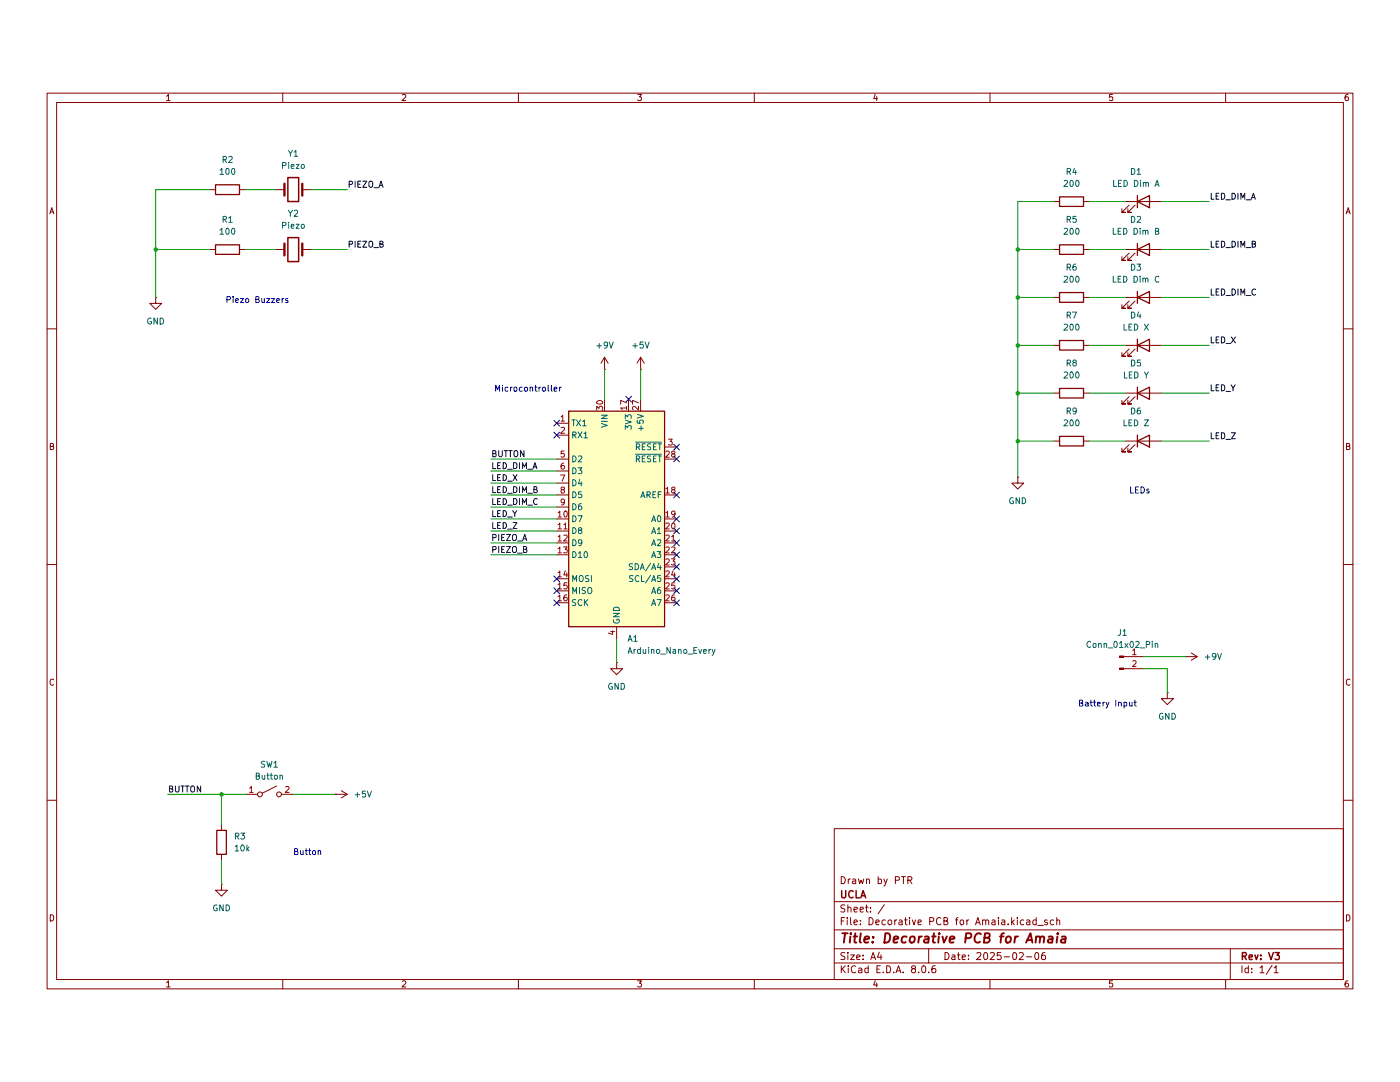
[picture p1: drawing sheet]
(kicad_sch
 (version 20231120)
 (generator "eeschema")
 (generator_version "8.0")
 (paper "A4")
 (title_block
  (title "Decorative PCB for Amaia")
  (date "2025-02-06")
  (rev "V3")
  (company "UCLA")
  (comment 1 "Drawn by PTR"))
 (lib_symbols
  (symbol "Connector:Conn_01x02_Pin"
   (pin_names
    (offset 1.016) hide) (exclude_from_sim no) (in_bom yes) (on_board yes)
   (property "Reference" "J" (at 0 2.54 0) (effects (font (size 1.27 1.27))))
   (property "Value" "Conn_01x02_Pin" (at 0 -5.08 0) (effects (font (size 1.27 1.27))))
   (property "Footprint" "" (at 0 0 0) (effects (font (size 1.27 1.27)) (hide yes)))
   (property "Datasheet" "~" (at 0 0 0) (effects (font (size 1.27 1.27)) (hide yes)))
   (property "Description" "Generic connector, single row, 01x02, script generated" (at 0 0 0) (effects (font (size 1.27 1.27)) (hide yes)))
   (property "ki_locked" "" (at 0 0 0) (effects (font (size 1.27 1.27))))
   (symbol "Conn_01x02_Pin_1_1"
    (polyline (pts (xy 1.27 -2.54) (xy 0.8636 -2.54)) (stroke (width 0.1524) (type default)) (fill (type none)))
    (polyline (pts (xy 1.27 0) (xy 0.8636 0)) (stroke (width 0.1524) (type default)) (fill (type none)))
    (rectangle (start 0.8636 -2.413) (end 0 -2.667) (stroke (width 0.1524) (type default)) (fill (type outline)))
    (rectangle (start 0.8636 0.127) (end 0 -0.127) (stroke (width 0.1524) (type default)) (fill (type outline)))
    (pin passive line (at 5.08 0 180) (length 3.81) (name "Pin_1" (effects (font (size 1.27 1.27)))) (number "1" (effects (font (size 1.27 1.27)))))
    (pin passive line (at 5.08 -2.54 180) (length 3.81) (name "Pin_2" (effects (font (size 1.27 1.27)))) (number "2" (effects (font (size 1.27 1.27)))))))
  (symbol "Device:Crystal"
   (pin_numbers hide)
   (pin_names
    (offset 1.016) hide) (exclude_from_sim no) (in_bom yes) (on_board yes)
   (property "Reference" "Y" (at 0 3.81 0) (effects (font (size 1.27 1.27))))
   (property "Value" "Crystal" (at 0 -3.81 0) (effects (font (size 1.27 1.27))))
   (property "Footprint" "" (at 0 0 0) (effects (font (size 1.27 1.27)) (hide yes)))
   (property "Datasheet" "~" (at 0 0 0) (effects (font (size 1.27 1.27)) (hide yes)))
   (property "Description" "Two pin crystal" (at 0 0 0) (effects (font (size 1.27 1.27)) (hide yes)))
   (symbol "Crystal_0_1"
    (rectangle (start -1.143 2.54) (end 1.143 -2.54) (stroke (width 0.3048) (type default)) (fill (type none)))
    (polyline (pts (xy -2.54 0) (xy -1.905 0)) (stroke (width 0) (type default)) (fill (type none)))
    (polyline (pts (xy -1.905 -1.27) (xy -1.905 1.27)) (stroke (width 0.508) (type default)) (fill (type none)))
    (polyline (pts (xy 1.905 -1.27) (xy 1.905 1.27)) (stroke (width 0.508) (type default)) (fill (type none)))
    (polyline (pts (xy 2.54 0) (xy 1.905 0)) (stroke (width 0) (type default)) (fill (type none))))
   (symbol "Crystal_1_1"
    (pin passive line (at -3.81 0 0) (length 1.27) (name "1" (effects (font (size 1.27 1.27)))) (number "1" (effects (font (size 1.27 1.27)))))
    (pin passive line (at 3.81 0 180) (length 1.27) (name "2" (effects (font (size 1.27 1.27)))) (number "2" (effects (font (size 1.27 1.27)))))))
  (symbol "Device:LED"
   (pin_numbers hide)
   (pin_names
    (offset 1.016) hide) (exclude_from_sim no) (in_bom yes) (on_board yes)
   (property "Reference" "D" (at 0 2.54 0) (effects (font (size 1.27 1.27))))
   (property "Value" "LED" (at 0 -2.54 0) (effects (font (size 1.27 1.27))))
   (property "Footprint" "" (at 0 0 0) (effects (font (size 1.27 1.27)) (hide yes)))
   (property "Datasheet" "~" (at 0 0 0) (effects (font (size 1.27 1.27)) (hide yes)))
   (property "Description" "Light emitting diode" (at 0 0 0) (effects (font (size 1.27 1.27)) (hide yes)))
   (symbol "LED_0_1"
    (polyline (pts (xy -1.27 -1.27) (xy -1.27 1.27)) (stroke (width 0.254) (type default)) (fill (type none)))
    (polyline (pts (xy -1.27 0) (xy 1.27 0)) (stroke (width 0) (type default)) (fill (type none)))
    (polyline (pts (xy 1.27 -1.27) (xy 1.27 1.27) (xy -1.27 0) (xy 1.27 -1.27)) (stroke (width 0.254) (type default)) (fill (type none)))
    (polyline (pts (xy -3.048 -0.762) (xy -4.572 -2.286) (xy -3.81 -2.286) (xy -4.572 -2.286) (xy -4.572 -1.524)) (stroke (width 0) (type default)) (fill (type none)))
    (polyline (pts (xy -1.778 -0.762) (xy -3.302 -2.286) (xy -2.54 -2.286) (xy -3.302 -2.286) (xy -3.302 -1.524)) (stroke (width 0) (type default)) (fill (type none))))
   (symbol "LED_1_1"
    (pin passive line (at -3.81 0 0) (length 2.54) (name "K" (effects (font (size 1.27 1.27)))) (number "1" (effects (font (size 1.27 1.27)))))
    (pin passive line (at 3.81 0 180) (length 2.54) (name "A" (effects (font (size 1.27 1.27)))) (number "2" (effects (font (size 1.27 1.27)))))))
  (symbol "Device:R"
   (pin_numbers hide)
   (pin_names
    (offset 0)) (exclude_from_sim no) (in_bom yes) (on_board yes)
   (property "Reference" "R" (at 2.032 0 90) (effects (font (size 1.27 1.27))))
   (property "Value" "R" (at 0 0 90) (effects (font (size 1.27 1.27))))
   (property "Footprint" "" (at -1.778 0 90) (effects (font (size 1.27 1.27)) (hide yes)))
   (property "Datasheet" "~" (at 0 0 0) (effects (font (size 1.27 1.27)) (hide yes)))
   (property "Description" "Resistor" (at 0 0 0) (effects (font (size 1.27 1.27)) (hide yes)))
   (symbol "R_0_1"
    (rectangle (start -1.016 -2.54) (end 1.016 2.54) (stroke (width 0.254) (type default)) (fill (type none))))
   (symbol "R_1_1"
    (pin passive line (at 0 3.81 270) (length 1.27) (name "~" (effects (font (size 1.27 1.27)))) (number "1" (effects (font (size 1.27 1.27)))))
    (pin passive line (at 0 -3.81 90) (length 1.27) (name "~" (effects (font (size 1.27 1.27)))) (number "2" (effects (font (size 1.27 1.27)))))))
  (symbol "MCU_Module:Arduino_Nano_Every" (exclude_from_sim no) (in_bom yes) (on_board yes)
   (property "Reference" "A1" (at 2.1941 -25.4 0) (effects (font (size 1.27 1.27)) (justify left)))
   (property "Value" "Arduino_Nano_Every" (at 2.1941 -27.94 0) (effects (font (size 1.27 1.27)) (justify left)))
   (property "Footprint" "Petunia's Library:Nano_Every_Modified_Pads" (at 0 0 0) (effects (font (size 1.27 1.27)
    (italic yes)) (hide yes)))
   (property "Datasheet" "https://content.arduino.cc/assets/NANOEveryV3.0_sch.pdf" (at 0 0 0) (effects (font (size 1.27 1.27)) (hide yes)))
   (property "Description" "Arduino Nano Every" (at 0 0 0) (effects (font (size 1.27 1.27)) (hide yes)))
   (symbol "Arduino_Nano_Every_0_1"
    (rectangle (start -10.16 22.86) (end 10.16 -22.86) (stroke (width 0.254) (type default)) (fill (type background))))
   (symbol "Arduino_Nano_Every_1_1"
    (pin bidirectional line (at -12.7 20.32 0) (length 2.54) (name "TX1" (effects (font (size 1.27 1.27)))) (number "1" (effects (font (size 1.27 1.27)))))
    (pin bidirectional line (at -12.7 0 0) (length 2.54) (name "D7" (effects (font (size 1.27 1.27)))) (number "10" (effects (font (size 1.27 1.27)))))
    (pin bidirectional line (at -12.7 -2.54 0) (length 2.54) (name "D8" (effects (font (size 1.27 1.27)))) (number "11" (effects (font (size 1.27 1.27)))))
    (pin bidirectional line (at -12.7 -5.08 0) (length 2.54) (name "D9" (effects (font (size 1.27 1.27)))) (number "12" (effects (font (size 1.27 1.27)))))
    (pin bidirectional line (at -12.7 -7.62 0) (length 2.54) (name "D10" (effects (font (size 1.27 1.27)))) (number "13" (effects (font (size 1.27 1.27)))))
    (pin bidirectional line (at -12.7 -12.7 0) (length 2.54) (name "MOSI" (effects (font (size 1.27 1.27)))) (number "14" (effects (font (size 1.27 1.27)))))
    (pin bidirectional line (at -12.7 -15.24 0) (length 2.54) (name "MISO" (effects (font (size 1.27 1.27)))) (number "15" (effects (font (size 1.27 1.27)))))
    (pin bidirectional line (at -12.7 -17.78 0) (length 2.54) (name "SCK" (effects (font (size 1.27 1.27)))) (number "16" (effects (font (size 1.27 1.27)))))
    (pin power_out line (at 2.54 25.4 270) (length 2.54) (name "3V3" (effects (font (size 1.27 1.27)))) (number "17" (effects (font (size 1.27 1.27)))))
    (pin input line (at 12.7 5.08 180) (length 2.54) (name "AREF" (effects (font (size 1.27 1.27)))) (number "18" (effects (font (size 1.27 1.27)))))
    (pin bidirectional line (at 12.7 0 180) (length 2.54) (name "A0" (effects (font (size 1.27 1.27)))) (number "19" (effects (font (size 1.27 1.27)))))
    (pin bidirectional line (at -12.7 17.78 0) (length 2.54) (name "RX1" (effects (font (size 1.27 1.27)))) (number "2" (effects (font (size 1.27 1.27)))))
    (pin bidirectional line (at 12.7 -2.54 180) (length 2.54) (name "A1" (effects (font (size 1.27 1.27)))) (number "20" (effects (font (size 1.27 1.27)))))
    (pin bidirectional line (at 12.7 -5.08 180) (length 2.54) (name "A2" (effects (font (size 1.27 1.27)))) (number "21" (effects (font (size 1.27 1.27)))))
    (pin bidirectional line (at 12.7 -7.62 180) (length 2.54) (name "A3" (effects (font (size 1.27 1.27)))) (number "22" (effects (font (size 1.27 1.27)))))
    (pin bidirectional line (at 12.7 -10.16 180) (length 2.54) (name "SDA/A4" (effects (font (size 1.27 1.27)))) (number "23" (effects (font (size 1.27 1.27)))))
    (pin bidirectional line (at 12.7 -12.7 180) (length 2.54) (name "SCL/A5" (effects (font (size 1.27 1.27)))) (number "24" (effects (font (size 1.27 1.27)))))
    (pin bidirectional line (at 12.7 -15.24 180) (length 2.54) (name "A6" (effects (font (size 1.27 1.27)))) (number "25" (effects (font (size 1.27 1.27)))))
    (pin bidirectional line (at 12.7 -17.78 180) (length 2.54) (name "A7" (effects (font (size 1.27 1.27)))) (number "26" (effects (font (size 1.27 1.27)))))
    (pin power_out line (at 5.08 25.4 270) (length 2.54) (name "+5V" (effects (font (size 1.27 1.27)))) (number "27" (effects (font (size 1.27 1.27)))))
    (pin input line (at 12.7 12.7 180) (length 2.54) (name "~{RESET}" (effects (font (size 1.27 1.27)))) (number "28" (effects (font (size 1.27 1.27)))))
    (pin passive line (at 0 -25.4 90) (length 2.54) hide (name "GND" (effects (font (size 1.27 1.27)))) (number "29" (effects (font (size 1.27 1.27)))))
    (pin input line (at 12.7 15.24 180) (length 2.54) (name "~{RESET}" (effects (font (size 1.27 1.27)))) (number "3" (effects (font (size 1.27 1.27)))))
    (pin passive line (at -2.54 25.4 270) (length 2.54) (name "VIN" (effects (font (size 1.27 1.27)))) (number "30" (effects (font (size 1.27 1.27)))))
    (pin passive line (at 0 -25.4 90) (length 2.54) (name "GND" (effects (font (size 1.27 1.27)))) (number "4" (effects (font (size 1.27 1.27)))))
    (pin bidirectional line (at -12.7 12.7 0) (length 2.54) (name "D2" (effects (font (size 1.27 1.27)))) (number "5" (effects (font (size 1.27 1.27)))))
    (pin bidirectional line (at -12.7 10.16 0) (length 2.54) (name "D3" (effects (font (size 1.27 1.27)))) (number "6" (effects (font (size 1.27 1.27)))))
    (pin bidirectional line (at -12.7 7.62 0) (length 2.54) (name "D4" (effects (font (size 1.27 1.27)))) (number "7" (effects (font (size 1.27 1.27)))))
    (pin bidirectional line (at -12.7 5.08 0) (length 2.54) (name "D5" (effects (font (size 1.27 1.27)))) (number "8" (effects (font (size 1.27 1.27)))))
    (pin bidirectional line (at -12.7 2.54 0) (length 2.54) (name "D6" (effects (font (size 1.27 1.27)))) (number "9" (effects (font (size 1.27 1.27)))))))
  (symbol "Switch:SW_SPST"
   (pin_names
    (offset 0) hide) (exclude_from_sim no) (in_bom yes) (on_board yes)
   (property "Reference" "SW" (at 0 3.175 0) (effects (font (size 1.27 1.27))))
   (property "Value" "SW_SPST" (at 0 -2.54 0) (effects (font (size 1.27 1.27))))
   (property "Footprint" "" (at 0 0 0) (effects (font (size 1.27 1.27)) (hide yes)))
   (property "Datasheet" "~" (at 0 0 0) (effects (font (size 1.27 1.27)) (hide yes)))
   (property "Description" "Single Pole Single Throw (SPST) switch" (at 0 0 0) (effects (font (size 1.27 1.27)) (hide yes)))
   (symbol "SW_SPST_0_0"
    (circle (center -2.032 0) (radius 0.508) (stroke (width 0) (type default)) (fill (type none)))
    (polyline (pts (xy -1.524 0.254) (xy 1.524 1.778)) (stroke (width 0) (type default)) (fill (type none)))
    (circle (center 2.032 0) (radius 0.508) (stroke (width 0) (type default)) (fill (type none))))
   (symbol "SW_SPST_1_1"
    (pin passive line (at -5.08 0 0) (length 2.54) (name "A" (effects (font (size 1.27 1.27)))) (number "1" (effects (font (size 1.27 1.27)))))
    (pin passive line (at 5.08 0 180) (length 2.54) (name "B" (effects (font (size 1.27 1.27)))) (number "2" (effects (font (size 1.27 1.27)))))))
  (symbol "power:+5V"
   (power)
   (pin_numbers hide)
   (pin_names
    (offset 0) hide) (exclude_from_sim no) (in_bom yes) (on_board yes)
   (property "Reference" "#PWR" (at 0 -3.81 0) (effects (font (size 1.27 1.27)) (hide yes)))
   (property "Value" "+5V" (at 0 3.556 0) (effects (font (size 1.27 1.27))))
   (property "Footprint" "" (at 0 0 0) (effects (font (size 1.27 1.27)) (hide yes)))
   (property "Datasheet" "" (at 0 0 0) (effects (font (size 1.27 1.27)) (hide yes)))
   (property "Description" "Power symbol creates a global label with name \"+5V\"" (at 0 0 0) (effects (font (size 1.27 1.27)) (hide yes)))
   (symbol "+5V_0_1"
    (polyline (pts (xy -0.762 1.27) (xy 0 2.54)) (stroke (width 0) (type default)) (fill (type none)))
    (polyline (pts (xy 0 0) (xy 0 2.54)) (stroke (width 0) (type default)) (fill (type none)))
    (polyline (pts (xy 0 2.54) (xy 0.762 1.27)) (stroke (width 0) (type default)) (fill (type none))))
   (symbol "+5V_1_1"
    (pin power_in line (at 0 0 90) (length 0) (name "~" (effects (font (size 1.27 1.27)))) (number "1" (effects (font (size 1.27 1.27)))))))
  (symbol "power:+9V"
   (power)
   (pin_numbers hide)
   (pin_names
    (offset 0) hide) (exclude_from_sim no) (in_bom yes) (on_board yes)
   (property "Reference" "#PWR" (at 0 -3.81 0) (effects (font (size 1.27 1.27)) (hide yes)))
   (property "Value" "+9V" (at 0 3.556 0) (effects (font (size 1.27 1.27))))
   (property "Footprint" "" (at 0 0 0) (effects (font (size 1.27 1.27)) (hide yes)))
   (property "Datasheet" "" (at 0 0 0) (effects (font (size 1.27 1.27)) (hide yes)))
   (property "Description" "Power symbol creates a global label with name \"+9V\"" (at 0 0 0) (effects (font (size 1.27 1.27)) (hide yes)))
   (symbol "+9V_0_1"
    (polyline (pts (xy -0.762 1.27) (xy 0 2.54)) (stroke (width 0) (type default)) (fill (type none)))
    (polyline (pts (xy 0 0) (xy 0 2.54)) (stroke (width 0) (type default)) (fill (type none)))
    (polyline (pts (xy 0 2.54) (xy 0.762 1.27)) (stroke (width 0) (type default)) (fill (type none))))
   (symbol "+9V_1_1"
    (pin power_in line (at 0 0 90) (length 0) (name "~" (effects (font (size 1.27 1.27)))) (number "1" (effects (font (size 1.27 1.27)))))))
  (symbol "power:GND"
   (power)
   (pin_numbers hide)
   (pin_names
    (offset 0) hide) (exclude_from_sim no) (in_bom yes) (on_board yes)
   (property "Reference" "#PWR" (at 0 -6.35 0) (effects (font (size 1.27 1.27)) (hide yes)))
   (property "Value" "GND" (at 0 -3.81 0) (effects (font (size 1.27 1.27))))
   (property "Footprint" "" (at 0 0 0) (effects (font (size 1.27 1.27)) (hide yes)))
   (property "Datasheet" "" (at 0 0 0) (effects (font (size 1.27 1.27)) (hide yes)))
   (property "Description" "Power symbol creates a global label with name \"GND\" , ground" (at 0 0 0) (effects (font (size 1.27 1.27)) (hide yes)))
   (symbol "GND_0_1"
    (polyline (pts (xy 0 0) (xy 0 -1.27) (xy 1.27 -1.27) (xy 0 -2.54) (xy -1.27 -1.27) (xy 0 -1.27)) (stroke (width 0) (type default)) (fill (type none))))
   (symbol "GND_1_1"
    (pin power_in line (at 0 0 270) (length 0) (name "~" (effects (font (size 1.27 1.27)))) (number "1" (effects (font (size 1.27 1.27))))))))
 (junction
  (at 215.9 73.66)
  (diameter 0)
  (color 0 0 0 0))
 (junction
  (at 215.9 43.18)
  (diameter 0)
  (color 0 0 0 0))
 (junction
  (at 215.9 53.34)
  (diameter 0)
  (color 0 0 0 0))
 (junction
  (at 46.99 158.75)
  (diameter 0)
  (color 0 0 0 0))
 (junction
  (at 215.9 83.82)
  (diameter 0)
  (color 0 0 0 0))
 (junction
  (at 33.02 43.18)
  (diameter 0)
  (color 0 0 0 0))
 (junction
  (at 215.9 63.5)
  (diameter 0)
  (color 0 0 0 0))
 (no_connect
  (at 143.51 118.11))
 (no_connect
  (at 143.51 107.95))
 (no_connect
  (at 143.51 100.33))
 (no_connect
  (at 143.51 85.09))
 (no_connect
  (at 143.51 105.41))
 (no_connect
  (at 133.35 74.93))
 (no_connect
  (at 118.11 113.03))
 (no_connect
  (at 143.51 95.25))
 (no_connect
  (at 143.51 113.03))
 (no_connect
  (at 143.51 110.49))
 (no_connect
  (at 118.11 80.01))
 (no_connect
  (at 143.51 115.57))
 (no_connect
  (at 118.11 82.55))
 (no_connect
  (at 118.11 118.11))
 (no_connect
  (at 143.51 87.63))
 (no_connect
  (at 143.51 102.87))
 (no_connect
  (at 118.11 115.57))
 (wire
  (pts (xy 231.14 73.66) (xy 238.76 73.66))
  (stroke (width 0) (type default)))
 (wire
  (pts (xy 46.99 172.72) (xy 46.99 177.8))
  (stroke (width 0) (type default)))
 (wire
  (pts (xy 46.99 158.75) (xy 52.07 158.75))
  (stroke (width 0) (type default)))
 (wire
  (pts (xy 62.23 158.75) (xy 71.12 158.75))
  (stroke (width 0) (type default)))
 (wire
  (pts (xy 246.38 53.34) (xy 256.54 53.34))
  (stroke (width 0) (type default)))
 (wire
  (pts (xy 130.81 125.73) (xy 130.81 130.81))
  (stroke (width 0) (type default)))
 (wire
  (pts (xy 215.9 83.82) (xy 223.52 83.82))
  (stroke (width 0) (type default)))
 (wire
  (pts (xy 247.65 132.08) (xy 247.65 137.16))
  (stroke (width 0) (type default)))
 (wire
  (pts (xy 52.07 43.18) (xy 58.42 43.18))
  (stroke (width 0) (type default)))
 (wire
  (pts (xy 33.02 43.18) (xy 33.02 53.34))
  (stroke (width 0) (type default)))
 (wire
  (pts (xy 215.9 53.34) (xy 215.9 63.5))
  (stroke (width 0) (type default)))
 (wire
  (pts (xy 242.57 132.08) (xy 247.65 132.08))
  (stroke (width 0) (type default)))
 (wire
  (pts (xy 135.89 68.58) (xy 135.89 74.93))
  (stroke (width 0) (type default)))
 (wire
  (pts (xy 215.9 83.82) (xy 215.9 91.44))
  (stroke (width 0) (type default)))
 (wire
  (pts (xy 246.38 43.18) (xy 256.54 43.18))
  (stroke (width 0) (type default)))
 (wire
  (pts (xy 215.9 63.5) (xy 223.52 63.5))
  (stroke (width 0) (type default)))
 (wire
  (pts (xy 35.56 158.75) (xy 46.99 158.75))
  (stroke (width 0) (type default)))
 (wire
  (pts (xy 118.11 107.95) (xy 104.14 107.95))
  (stroke (width 0) (type default)))
 (wire
  (pts (xy 223.52 33.02) (xy 215.9 33.02))
  (stroke (width 0) (type default)))
 (wire
  (pts (xy 33.02 30.48) (xy 33.02 43.18))
  (stroke (width 0) (type default)))
 (wire
  (pts (xy 231.14 63.5) (xy 238.76 63.5))
  (stroke (width 0) (type default)))
 (wire
  (pts (xy 215.9 53.34) (xy 223.52 53.34))
  (stroke (width 0) (type default)))
 (wire
  (pts (xy 246.38 33.02) (xy 256.54 33.02))
  (stroke (width 0) (type default)))
 (wire
  (pts (xy 246.38 73.66) (xy 256.54 73.66))
  (stroke (width 0) (type default)))
 (wire
  (pts (xy 66.04 30.48) (xy 73.66 30.48))
  (stroke (width 0) (type default)))
 (wire
  (pts (xy 44.45 43.18) (xy 33.02 43.18))
  (stroke (width 0) (type default)))
 (wire
  (pts (xy 231.14 33.02) (xy 238.76 33.02))
  (stroke (width 0) (type default)))
 (wire
  (pts (xy 44.45 30.48) (xy 33.02 30.48))
  (stroke (width 0) (type default)))
 (wire
  (pts (xy 104.14 97.79) (xy 118.11 97.79))
  (stroke (width 0) (type default)))
 (wire
  (pts (xy 104.14 100.33) (xy 118.11 100.33))
  (stroke (width 0) (type default)))
 (wire
  (pts (xy 128.27 68.58) (xy 128.27 74.93))
  (stroke (width 0) (type default)))
 (wire
  (pts (xy 231.14 53.34) (xy 238.76 53.34))
  (stroke (width 0) (type default)))
 (wire
  (pts (xy 215.9 43.18) (xy 223.52 43.18))
  (stroke (width 0) (type default)))
 (wire
  (pts (xy 104.14 102.87) (xy 118.11 102.87))
  (stroke (width 0) (type default)))
 (wire
  (pts (xy 104.14 95.25) (xy 118.11 95.25))
  (stroke (width 0) (type default)))
 (wire
  (pts (xy 246.38 63.5) (xy 256.54 63.5))
  (stroke (width 0) (type default)))
 (wire
  (pts (xy 231.14 43.18) (xy 238.76 43.18))
  (stroke (width 0) (type default)))
 (wire
  (pts (xy 104.14 87.63) (xy 118.11 87.63))
  (stroke (width 0) (type default)))
 (wire
  (pts (xy 104.14 105.41) (xy 118.11 105.41))
  (stroke (width 0) (type default)))
 (wire
  (pts (xy 242.57 129.54) (xy 251.46 129.54))
  (stroke (width 0) (type default)))
 (wire
  (pts (xy 215.9 43.18) (xy 215.9 53.34))
  (stroke (width 0) (type default)))
 (wire
  (pts (xy 104.14 90.17) (xy 118.11 90.17))
  (stroke (width 0) (type default)))
 (wire
  (pts (xy 52.07 30.48) (xy 58.42 30.48))
  (stroke (width 0) (type default)))
 (wire
  (pts (xy 231.14 83.82) (xy 238.76 83.82))
  (stroke (width 0) (type default)))
 (wire
  (pts (xy 215.9 63.5) (xy 215.9 73.66))
  (stroke (width 0) (type default)))
 (wire
  (pts (xy 66.04 43.18) (xy 73.66 43.18))
  (stroke (width 0) (type default)))
 (wire
  (pts (xy 104.14 92.71) (xy 118.11 92.71))
  (stroke (width 0) (type default)))
 (wire
  (pts (xy 215.9 73.66) (xy 223.52 73.66))
  (stroke (width 0) (type default)))
 (wire
  (pts (xy 46.99 158.75) (xy 46.99 165.1))
  (stroke (width 0) (type default)))
 (wire
  (pts (xy 215.9 73.66) (xy 215.9 83.82))
  (stroke (width 0) (type default)))
 (wire
  (pts (xy 215.9 33.02) (xy 215.9 43.18))
  (stroke (width 0) (type default)))
 (wire
  (pts (xy 246.38 83.82) (xy 256.54 83.82))
  (stroke (width 0) (type default)))
 (text "Battery Input"
  (exclude_from_sim no)
  (at 234.95 139.7 0)
  (effects (font (size 1.27 1.27))))
 (text "Button"
  (exclude_from_sim no)
  (at 65.278 171.196 0)
  (effects (font (size 1.27 1.27))))
 (text "Piezo Buzzers\n"
  (exclude_from_sim no)
  (at 54.61 54.102 0)
  (effects (font (size 1.27 1.27))))
 (text "Microcontroller"
  (exclude_from_sim no)
  (at 112.014 72.898 0)
  (effects (font (size 1.27 1.27))))
 (text "LEDs"
  (exclude_from_sim no)
  (at 241.808 94.488 0)
  (effects (font (size 1.27 1.27))))
 (label "LED_X"
  (at 104.14 92.71 0)
  (fields_autoplaced yes)
  (effects (font (size 1.27 1.27)) (justify left bottom)))
 (label "LED_Y"
  (at 256.54 73.66 0)
  (fields_autoplaced yes)
  (effects (font (size 1.27 1.27)) (justify left bottom)))
 (label "BUTTON"
  (at 35.56 158.75 0)
  (fields_autoplaced yes)
  (effects (font (size 1.27 1.27)) (justify left bottom)))
 (label "LED_DIM_B"
  (at 256.54 43.18 0)
  (fields_autoplaced yes)
  (effects (font (size 1.27 1.27)) (justify left bottom)))
 (label "PIEZO_A"
  (at 73.66 30.48 0)
  (fields_autoplaced yes)
  (effects (font (size 1.27 1.27)) (justify left bottom)))
 (label "PIEZO_B"
  (at 104.14 107.95 0)
  (fields_autoplaced yes)
  (effects (font (size 1.27 1.27)) (justify left bottom)))
 (label "LED_DIM_C"
  (at 256.54 53.34 0)
  (fields_autoplaced yes)
  (effects (font (size 1.27 1.27)) (justify left bottom)))
 (label "LED_DIM_A"
  (at 256.54 33.02 0)
  (fields_autoplaced yes)
  (effects (font (size 1.27 1.27)) (justify left bottom)))
 (label "LED_Y"
  (at 104.14 100.33 0)
  (fields_autoplaced yes)
  (effects (font (size 1.27 1.27)) (justify left bottom)))
 (label "LED_X"
  (at 256.54 63.5 0)
  (fields_autoplaced yes)
  (effects (font (size 1.27 1.27)) (justify left bottom)))
 (label "PIEZO_A"
  (at 104.14 105.41 0)
  (fields_autoplaced yes)
  (effects (font (size 1.27 1.27)) (justify left bottom)))
 (label "BUTTON"
  (at 104.14 87.63 0)
  (fields_autoplaced yes)
  (effects (font (size 1.27 1.27)) (justify left bottom)))
 (label "PIEZO_B"
  (at 73.66 43.18 0)
  (fields_autoplaced yes)
  (effects (font (size 1.27 1.27)) (justify left bottom)))
 (label "LED_DIM_A"
  (at 104.14 90.17 0)
  (fields_autoplaced yes)
  (effects (font (size 1.27 1.27)) (justify left bottom)))
 (label "LED_Z"
  (at 256.54 83.82 0)
  (fields_autoplaced yes)
  (effects (font (size 1.27 1.27)) (justify left bottom)))
 (label "LED_DIM_B"
  (at 104.14 95.25 0)
  (fields_autoplaced yes)
  (effects (font (size 1.27 1.27)) (justify left bottom)))
 (label "LED_DIM_C"
  (at 104.14 97.79 0)
  (fields_autoplaced yes)
  (effects (font (size 1.27 1.27)) (justify left bottom)))
 (label "LED_Z"
  (at 104.14 102.87 0)
  (fields_autoplaced yes)
  (effects (font (size 1.27 1.27)) (justify left bottom)))
 (symbol
  (lib_id "Device:LED")
  (at 242.57 33.02 0)
  (unit 1)
  (exclude_from_sim no)
  (in_bom yes)
  (on_board yes)
  (dnp no)
  (fields_autoplaced yes)
  (property "Reference" "D1" (at 240.9825 26.67 0) (effects (font (size 1.27 1.27))))
  (property "Value" "LED Dim A" (at 240.9825 29.21 0) (effects (font (size 1.27 1.27))))
  (property "Footprint" "LED_THT:LED_D5.0mm" (at 242.57 33.02 0) (effects (font (size 1.27 1.27)) (hide yes)))
  (property "Datasheet" "~" (at 242.57 33.02 0) (effects (font (size 1.27 1.27)) (hide yes)))
  (property "Description" "Light emitting diode" (at 242.57 33.02 0) (effects (font (size 1.27 1.27)) (hide yes)))
  (pin "2")
  (pin "1"))
 (symbol
  (lib_id "power:+9V")
  (at 251.46 129.54 270)
  (unit 1)
  (exclude_from_sim no)
  (in_bom yes)
  (on_board yes)
  (dnp no)
  (fields_autoplaced yes)
  (property "Reference" "#PWR09" (at 247.65 129.54 0) (effects (font (size 1.27 1.27)) (hide yes)))
  (property "Value" "+9V" (at 255.27 129.5399 90) (effects (font (size 1.27 1.27)) (justify left)))
  (property "Footprint" "" (at 251.46 129.54 0) (effects (font (size 1.27 1.27)) (hide yes)))
  (property "Datasheet" "" (at 251.46 129.54 0) (effects (font (size 1.27 1.27)) (hide yes)))
  (property "Description" "Power symbol creates a global label with name \"+9V\"" (at 251.46 129.54 0) (effects (font (size 1.27 1.27)) (hide yes)))
  (pin "1"))
 (symbol
  (lib_id "power:GND")
  (at 130.81 130.81 0)
  (unit 1)
  (exclude_from_sim no)
  (in_bom yes)
  (on_board yes)
  (dnp no)
  (fields_autoplaced yes)
  (property "Reference" "#PWR01" (at 130.81 137.16 0) (effects (font (size 1.27 1.27)) (hide yes)))
  (property "Value" "GND" (at 130.81 135.89 0) (effects (font (size 1.27 1.27))))
  (property "Footprint" "" (at 130.81 130.81 0) (effects (font (size 1.27 1.27)) (hide yes)))
  (property "Datasheet" "" (at 130.81 130.81 0) (effects (font (size 1.27 1.27)) (hide yes)))
  (property "Description" "Power symbol creates a global label with name \"GND\" , ground" (at 130.81 130.81 0) (effects (font (size 1.27 1.27)) (hide yes)))
  (pin "1"))
 (symbol
  (lib_id "Device:R")
  (at 227.33 53.34 90)
  (unit 1)
  (exclude_from_sim no)
  (in_bom yes)
  (on_board yes)
  (dnp no)
  (fields_autoplaced yes)
  (property "Reference" "R6" (at 227.33 46.99 90) (effects (font (size 1.27 1.27))))
  (property "Value" "200" (at 227.33 49.53 90) (effects (font (size 1.27 1.27))))
  (property "Footprint" "Resistor_THT:R_Axial_DIN0204_L3.6mm_D1.6mm_P7.62mm_Horizontal" (at 227.33 55.118 90) (effects (font (size 1.27 1.27)) (hide yes)))
  (property "Datasheet" "~" (at 227.33 53.34 0) (effects (font (size 1.27 1.27)) (hide yes)))
  (property "Description" "Resistor" (at 227.33 53.34 0) (effects (font (size 1.27 1.27)) (hide yes)))
  (pin "1")
  (pin "2"))
 (symbol
  (lib_id "Device:Crystal")
  (at 62.23 30.48 0)
  (unit 1)
  (exclude_from_sim no)
  (in_bom yes)
  (on_board yes)
  (dnp no)
  (fields_autoplaced yes)
  (property "Reference" "Y1" (at 62.23 22.86 0) (effects (font (size 1.27 1.27))))
  (property "Value" "Piezo" (at 62.23 25.4 0) (effects (font (size 1.27 1.27))))
  (property "Footprint" "Buzzer_Beeper:Buzzer_Murata_PKMCS0909E" (at 62.23 30.48 0) (effects (font (size 1.27 1.27)) (hide yes)))
  (property "Datasheet" "~" (at 62.23 30.48 0) (effects (font (size 1.27 1.27)) (hide yes)))
  (property "Description" "Two pin crystal" (at 62.23 30.48 0) (effects (font (size 1.27 1.27)) (hide yes)))
  (pin "1")
  (pin "2"))
 (symbol
  (lib_id "Device:LED")
  (at 242.57 73.66 0)
  (unit 1)
  (exclude_from_sim no)
  (in_bom yes)
  (on_board yes)
  (dnp no)
  (fields_autoplaced yes)
  (property "Reference" "D5" (at 240.9825 67.31 0) (effects (font (size 1.27 1.27))))
  (property "Value" "LED Y" (at 240.9825 69.85 0) (effects (font (size 1.27 1.27))))
  (property "Footprint" "LED_THT:LED_D5.0mm" (at 242.57 73.66 0) (effects (font (size 1.27 1.27)) (hide yes)))
  (property "Datasheet" "~" (at 242.57 73.66 0) (effects (font (size 1.27 1.27)) (hide yes)))
  (property "Description" "Light emitting diode" (at 242.57 73.66 0) (effects (font (size 1.27 1.27)) (hide yes)))
  (pin "2")
  (pin "1"))
 (symbol
  (lib_id "power:+9V")
  (at 128.27 68.58 0)
  (unit 1)
  (exclude_from_sim no)
  (in_bom yes)
  (on_board yes)
  (dnp no)
  (fields_autoplaced yes)
  (property "Reference" "#PWR02" (at 128.27 72.39 0) (effects (font (size 1.27 1.27)) (hide yes)))
  (property "Value" "+9V" (at 128.27 63.5 0) (effects (font (size 1.27 1.27))))
  (property "Footprint" "" (at 128.27 68.58 0) (effects (font (size 1.27 1.27)) (hide yes)))
  (property "Datasheet" "" (at 128.27 68.58 0) (effects (font (size 1.27 1.27)) (hide yes)))
  (property "Description" "Power symbol creates a global label with name \"+9V\"" (at 128.27 68.58 0) (effects (font (size 1.27 1.27)) (hide yes)))
  (pin "1"))
 (symbol
  (lib_id "power:GND")
  (at 247.65 137.16 0)
  (unit 1)
  (exclude_from_sim no)
  (in_bom yes)
  (on_board yes)
  (dnp no)
  (fields_autoplaced yes)
  (property "Reference" "#PWR08" (at 247.65 143.51 0) (effects (font (size 1.27 1.27)) (hide yes)))
  (property "Value" "GND" (at 247.65 142.24 0) (effects (font (size 1.27 1.27))))
  (property "Footprint" "" (at 247.65 137.16 0) (effects (font (size 1.27 1.27)) (hide yes)))
  (property "Datasheet" "" (at 247.65 137.16 0) (effects (font (size 1.27 1.27)) (hide yes)))
  (property "Description" "Power symbol creates a global label with name \"GND\" , ground" (at 247.65 137.16 0) (effects (font (size 1.27 1.27)) (hide yes)))
  (pin "1"))
 (symbol
  (lib_id "Device:R")
  (at 227.33 43.18 90)
  (unit 1)
  (exclude_from_sim no)
  (in_bom yes)
  (on_board yes)
  (dnp no)
  (fields_autoplaced yes)
  (property "Reference" "R5" (at 227.33 36.83 90) (effects (font (size 1.27 1.27))))
  (property "Value" "200" (at 227.33 39.37 90) (effects (font (size 1.27 1.27))))
  (property "Footprint" "Resistor_THT:R_Axial_DIN0204_L3.6mm_D1.6mm_P7.62mm_Horizontal" (at 227.33 44.958 90) (effects (font (size 1.27 1.27)) (hide yes)))
  (property "Datasheet" "~" (at 227.33 43.18 0) (effects (font (size 1.27 1.27)) (hide yes)))
  (property "Description" "Resistor" (at 227.33 43.18 0) (effects (font (size 1.27 1.27)) (hide yes)))
  (pin "1")
  (pin "2"))
 (symbol
  (lib_id "MCU_Module:Arduino_Nano_Every")
  (at 130.81 100.33 0)
  (unit 1)
  (exclude_from_sim no)
  (in_bom yes)
  (on_board yes)
  (dnp no)
  (fields_autoplaced yes)
  (property "Reference" "A1" (at 133.0041 125.73 0) (effects (font (size 1.27 1.27)) (justify left)))
  (property "Value" "Arduino_Nano_Every" (at 133.0041 128.27 0) (effects (font (size 1.27 1.27)) (justify left)))
  (property "Footprint" "Petunia's Library:Nano_Every_Modified_Pads" (at 130.81 100.33 0) (effects (font (size 1.27 1.27)
    (italic yes)) (hide yes)))
  (property "Datasheet" "https://content.arduino.cc/assets/NANOEveryV3.0_sch.pdf" (at 130.81 100.33 0) (effects (font (size 1.27 1.27)) (hide yes)))
  (property "Description" "Arduino Nano Every" (at 130.81 100.33 0) (effects (font (size 1.27 1.27)) (hide yes)))
  (pin "18")
  (pin "4")
  (pin "20")
  (pin "27")
  (pin "3")
  (pin "5")
  (pin "1")
  (pin "26")
  (pin "6")
  (pin "15")
  (pin "12")
  (pin "24")
  (pin "17")
  (pin "30")
  (pin "25")
  (pin "29")
  (pin "7")
  (pin "8")
  (pin "19")
  (pin "21")
  (pin "11")
  (pin "13")
  (pin "22")
  (pin "16")
  (pin "2")
  (pin "28")
  (pin "9")
  (pin "10")
  (pin "23")
  (pin "14"))
 (symbol
  (lib_id "Device:R")
  (at 48.26 43.18 90)
  (unit 1)
  (exclude_from_sim no)
  (in_bom yes)
  (on_board yes)
  (dnp no)
  (fields_autoplaced yes)
  (property "Reference" "R1" (at 48.26 36.83 90) (effects (font (size 1.27 1.27))))
  (property "Value" "100" (at 48.26 39.37 90) (effects (font (size 1.27 1.27))))
  (property "Footprint" "Resistor_THT:R_Axial_DIN0204_L3.6mm_D1.6mm_P7.62mm_Horizontal" (at 48.26 44.958 90) (effects (font (size 1.27 1.27)) (hide yes)))
  (property "Datasheet" "~" (at 48.26 43.18 0) (effects (font (size 1.27 1.27)) (hide yes)))
  (property "Description" "Resistor" (at 48.26 43.18 0) (effects (font (size 1.27 1.27)) (hide yes)))
  (pin "1")
  (pin "2"))
 (symbol
  (lib_id "Device:R")
  (at 227.33 83.82 90)
  (unit 1)
  (exclude_from_sim no)
  (in_bom yes)
  (on_board yes)
  (dnp no)
  (fields_autoplaced yes)
  (property "Reference" "R9" (at 227.33 77.47 90) (effects (font (size 1.27 1.27))))
  (property "Value" "200" (at 227.33 80.01 90) (effects (font (size 1.27 1.27))))
  (property "Footprint" "Resistor_THT:R_Axial_DIN0204_L3.6mm_D1.6mm_P7.62mm_Horizontal" (at 227.33 85.598 90) (effects (font (size 1.27 1.27)) (hide yes)))
  (property "Datasheet" "~" (at 227.33 83.82 0) (effects (font (size 1.27 1.27)) (hide yes)))
  (property "Description" "Resistor" (at 227.33 83.82 0) (effects (font (size 1.27 1.27)) (hide yes)))
  (pin "1")
  (pin "2"))
 (symbol
  (lib_id "Device:Crystal")
  (at 62.23 43.18 0)
  (unit 1)
  (exclude_from_sim no)
  (in_bom yes)
  (on_board yes)
  (dnp no)
  (fields_autoplaced yes)
  (property "Reference" "Y2" (at 62.23 35.56 0) (effects (font (size 1.27 1.27))))
  (property "Value" "Piezo" (at 62.23 38.1 0) (effects (font (size 1.27 1.27))))
  (property "Footprint" "Buzzer_Beeper:Buzzer_Murata_PKMCS0909E" (at 62.23 43.18 0) (effects (font (size 1.27 1.27)) (hide yes)))
  (property "Datasheet" "~" (at 62.23 43.18 0) (effects (font (size 1.27 1.27)) (hide yes)))
  (property "Description" "Two pin crystal" (at 62.23 43.18 0) (effects (font (size 1.27 1.27)) (hide yes)))
  (pin "1")
  (pin "2"))
 (symbol
  (lib_id "Switch:SW_SPST")
  (at 57.15 158.75 0)
  (unit 1)
  (exclude_from_sim no)
  (in_bom yes)
  (on_board yes)
  (dnp no)
  (fields_autoplaced yes)
  (property "Reference" "SW1" (at 57.15 152.4 0) (effects (font (size 1.27 1.27))))
  (property "Value" "Button" (at 57.15 154.94 0) (effects (font (size 1.27 1.27))))
  (property "Footprint" "Button_Switch_THT:SW_PUSH_6mm" (at 57.15 158.75 0) (effects (font (size 1.27 1.27)) (hide yes)))
  (property "Datasheet" "~" (at 57.15 158.75 0) (effects (font (size 1.27 1.27)) (hide yes)))
  (property "Description" "Single Pole Single Throw (SPST) switch" (at 57.15 158.75 0) (effects (font (size 1.27 1.27)) (hide yes)))
  (pin "1")
  (pin "2"))
 (symbol
  (lib_id "power:GND")
  (at 46.99 177.8 0)
  (unit 1)
  (exclude_from_sim no)
  (in_bom yes)
  (on_board yes)
  (dnp no)
  (fields_autoplaced yes)
  (property "Reference" "#PWR06" (at 46.99 184.15 0) (effects (font (size 1.27 1.27)) (hide yes)))
  (property "Value" "GND" (at 46.99 182.88 0) (effects (font (size 1.27 1.27))))
  (property "Footprint" "" (at 46.99 177.8 0) (effects (font (size 1.27 1.27)) (hide yes)))
  (property "Datasheet" "" (at 46.99 177.8 0) (effects (font (size 1.27 1.27)) (hide yes)))
  (property "Description" "Power symbol creates a global label with name \"GND\" , ground" (at 46.99 177.8 0) (effects (font (size 1.27 1.27)) (hide yes)))
  (pin "1"))
 (symbol
  (lib_id "power:GND")
  (at 215.9 91.44 0)
  (unit 1)
  (exclude_from_sim no)
  (in_bom yes)
  (on_board yes)
  (dnp no)
  (fields_autoplaced yes)
  (property "Reference" "#PWR07" (at 215.9 97.79 0) (effects (font (size 1.27 1.27)) (hide yes)))
  (property "Value" "GND" (at 215.9 96.52 0) (effects (font (size 1.27 1.27))))
  (property "Footprint" "" (at 215.9 91.44 0) (effects (font (size 1.27 1.27)) (hide yes)))
  (property "Datasheet" "" (at 215.9 91.44 0) (effects (font (size 1.27 1.27)) (hide yes)))
  (property "Description" "Power symbol creates a global label with name \"GND\" , ground" (at 215.9 91.44 0) (effects (font (size 1.27 1.27)) (hide yes)))
  (pin "1"))
 (symbol
  (lib_id "power:GND")
  (at 33.02 53.34 0)
  (unit 1)
  (exclude_from_sim no)
  (in_bom yes)
  (on_board yes)
  (dnp no)
  (fields_autoplaced yes)
  (property "Reference" "#PWR03" (at 33.02 59.69 0) (effects (font (size 1.27 1.27)) (hide yes)))
  (property "Value" "GND" (at 33.02 58.42 0) (effects (font (size 1.27 1.27))))
  (property "Footprint" "" (at 33.02 53.34 0) (effects (font (size 1.27 1.27)) (hide yes)))
  (property "Datasheet" "" (at 33.02 53.34 0) (effects (font (size 1.27 1.27)) (hide yes)))
  (property "Description" "Power symbol creates a global label with name \"GND\" , ground" (at 33.02 53.34 0) (effects (font (size 1.27 1.27)) (hide yes)))
  (pin "1"))
 (symbol
  (lib_id "Device:R")
  (at 227.33 73.66 90)
  (unit 1)
  (exclude_from_sim no)
  (in_bom yes)
  (on_board yes)
  (dnp no)
  (fields_autoplaced yes)
  (property "Reference" "R8" (at 227.33 67.31 90) (effects (font (size 1.27 1.27))))
  (property "Value" "200" (at 227.33 69.85 90) (effects (font (size 1.27 1.27))))
  (property "Footprint" "Resistor_THT:R_Axial_DIN0204_L3.6mm_D1.6mm_P7.62mm_Horizontal" (at 227.33 75.438 90) (effects (font (size 1.27 1.27)) (hide yes)))
  (property "Datasheet" "~" (at 227.33 73.66 0) (effects (font (size 1.27 1.27)) (hide yes)))
  (property "Description" "Resistor" (at 227.33 73.66 0) (effects (font (size 1.27 1.27)) (hide yes)))
  (pin "1")
  (pin "2"))
 (symbol
  (lib_id "Device:R")
  (at 227.33 63.5 90)
  (unit 1)
  (exclude_from_sim no)
  (in_bom yes)
  (on_board yes)
  (dnp no)
  (fields_autoplaced yes)
  (property "Reference" "R7" (at 227.33 57.15 90) (effects (font (size 1.27 1.27))))
  (property "Value" "200" (at 227.33 59.69 90) (effects (font (size 1.27 1.27))))
  (property "Footprint" "Resistor_THT:R_Axial_DIN0204_L3.6mm_D1.6mm_P7.62mm_Horizontal" (at 227.33 65.278 90) (effects (font (size 1.27 1.27)) (hide yes)))
  (property "Datasheet" "~" (at 227.33 63.5 0) (effects (font (size 1.27 1.27)) (hide yes)))
  (property "Description" "Resistor" (at 227.33 63.5 0) (effects (font (size 1.27 1.27)) (hide yes)))
  (pin "1")
  (pin "2"))
 (symbol
  (lib_id "Device:LED")
  (at 242.57 43.18 0)
  (unit 1)
  (exclude_from_sim no)
  (in_bom yes)
  (on_board yes)
  (dnp no)
  (fields_autoplaced yes)
  (property "Reference" "D2" (at 240.9825 36.83 0) (effects (font (size 1.27 1.27))))
  (property "Value" "LED Dim B" (at 240.9825 39.37 0) (effects (font (size 1.27 1.27))))
  (property "Footprint" "LED_THT:LED_D5.0mm" (at 242.57 43.18 0) (effects (font (size 1.27 1.27)) (hide yes)))
  (property "Datasheet" "~" (at 242.57 43.18 0) (effects (font (size 1.27 1.27)) (hide yes)))
  (property "Description" "Light emitting diode" (at 242.57 43.18 0) (effects (font (size 1.27 1.27)) (hide yes)))
  (pin "2")
  (pin "1"))
 (symbol
  (lib_id "Device:LED")
  (at 242.57 63.5 0)
  (unit 1)
  (exclude_from_sim no)
  (in_bom yes)
  (on_board yes)
  (dnp no)
  (fields_autoplaced yes)
  (property "Reference" "D4" (at 240.9825 57.15 0) (effects (font (size 1.27 1.27))))
  (property "Value" "LED X" (at 240.9825 59.69 0) (effects (font (size 1.27 1.27))))
  (property "Footprint" "LED_THT:LED_D5.0mm" (at 242.57 63.5 0) (effects (font (size 1.27 1.27)) (hide yes)))
  (property "Datasheet" "~" (at 242.57 63.5 0) (effects (font (size 1.27 1.27)) (hide yes)))
  (property "Description" "Light emitting diode" (at 242.57 63.5 0) (effects (font (size 1.27 1.27)) (hide yes)))
  (pin "2")
  (pin "1"))
 (symbol
  (lib_id "power:+5V")
  (at 71.12 158.75 270)
  (unit 1)
  (exclude_from_sim no)
  (in_bom yes)
  (on_board yes)
  (dnp no)
  (fields_autoplaced yes)
  (property "Reference" "#PWR05" (at 67.31 158.75 0) (effects (font (size 1.27 1.27)) (hide yes)))
  (property "Value" "+5V" (at 74.93 158.7499 90) (effects (font (size 1.27 1.27)) (justify left)))
  (property "Footprint" "" (at 71.12 158.75 0) (effects (font (size 1.27 1.27)) (hide yes)))
  (property "Datasheet" "" (at 71.12 158.75 0) (effects (font (size 1.27 1.27)) (hide yes)))
  (property "Description" "Power symbol creates a global label with name \"+5V\"" (at 71.12 158.75 0) (effects (font (size 1.27 1.27)) (hide yes)))
  (pin "1"))
 (symbol
  (lib_id "Device:LED")
  (at 242.57 53.34 0)
  (unit 1)
  (exclude_from_sim no)
  (in_bom yes)
  (on_board yes)
  (dnp no)
  (fields_autoplaced yes)
  (property "Reference" "D3" (at 240.9825 46.99 0) (effects (font (size 1.27 1.27))))
  (property "Value" "LED Dim C" (at 240.9825 49.53 0) (effects (font (size 1.27 1.27))))
  (property "Footprint" "LED_THT:LED_D5.0mm" (at 242.57 53.34 0) (effects (font (size 1.27 1.27)) (hide yes)))
  (property "Datasheet" "~" (at 242.57 53.34 0) (effects (font (size 1.27 1.27)) (hide yes)))
  (property "Description" "Light emitting diode" (at 242.57 53.34 0) (effects (font (size 1.27 1.27)) (hide yes)))
  (pin "2")
  (pin "1"))
 (symbol
  (lib_id "Device:R")
  (at 46.99 168.91 0)
  (unit 1)
  (exclude_from_sim no)
  (in_bom yes)
  (on_board yes)
  (dnp no)
  (fields_autoplaced yes)
  (property "Reference" "R3" (at 49.53 167.6399 0) (effects (font (size 1.27 1.27)) (justify left)))
  (property "Value" "10k" (at 49.53 170.1799 0) (effects (font (size 1.27 1.27)) (justify left)))
  (property "Footprint" "Resistor_THT:R_Axial_DIN0204_L3.6mm_D1.6mm_P7.62mm_Horizontal" (at 45.212 168.91 90) (effects (font (size 1.27 1.27)) (hide yes)))
  (property "Datasheet" "~" (at 46.99 168.91 0) (effects (font (size 1.27 1.27)) (hide yes)))
  (property "Description" "Resistor" (at 46.99 168.91 0) (effects (font (size 1.27 1.27)) (hide yes)))
  (pin "1")
  (pin "2"))
 (symbol
  (lib_id "Device:R")
  (at 48.26 30.48 90)
  (unit 1)
  (exclude_from_sim no)
  (in_bom yes)
  (on_board yes)
  (dnp no)
  (fields_autoplaced yes)
  (property "Reference" "R2" (at 48.26 24.13 90) (effects (font (size 1.27 1.27))))
  (property "Value" "100" (at 48.26 26.67 90) (effects (font (size 1.27 1.27))))
  (property "Footprint" "Resistor_THT:R_Axial_DIN0204_L3.6mm_D1.6mm_P7.62mm_Horizontal" (at 48.26 32.258 90) (effects (font (size 1.27 1.27)) (hide yes)))
  (property "Datasheet" "~" (at 48.26 30.48 0) (effects (font (size 1.27 1.27)) (hide yes)))
  (property "Description" "Resistor" (at 48.26 30.48 0) (effects (font (size 1.27 1.27)) (hide yes)))
  (pin "1")
  (pin "2"))
 (symbol
  (lib_id "Connector:Conn_01x02_Pin")
  (at 237.49 129.54 0)
  (unit 1)
  (exclude_from_sim no)
  (in_bom yes)
  (on_board yes)
  (dnp no)
  (fields_autoplaced yes)
  (property "Reference" "J1" (at 238.125 124.46 0) (effects (font (size 1.27 1.27))))
  (property "Value" "Conn_01x02_Pin" (at 238.125 127 0) (effects (font (size 1.27 1.27))))
  (property "Footprint" "Connector_Wire:SolderWire-0.5sqmm_1x02_P4.6mm_D0.9mm_OD2.1mm" (at 237.49 129.54 0) (effects (font (size 1.27 1.27)) (hide yes)))
  (property "Datasheet" "~" (at 237.49 129.54 0) (effects (font (size 1.27 1.27)) (hide yes)))
  (property "Description" "Generic connector, single row, 01x02, script generated" (at 237.49 129.54 0) (effects (font (size 1.27 1.27)) (hide yes)))
  (pin "1")
  (pin "2"))
 (symbol
  (lib_id "power:+5V")
  (at 135.89 68.58 0)
  (unit 1)
  (exclude_from_sim no)
  (in_bom yes)
  (on_board yes)
  (dnp no)
  (fields_autoplaced yes)
  (property "Reference" "#PWR04" (at 135.89 72.39 0) (effects (font (size 1.27 1.27)) (hide yes)))
  (property "Value" "+5V" (at 135.89 63.5 0) (effects (font (size 1.27 1.27))))
  (property "Footprint" "" (at 135.89 68.58 0) (effects (font (size 1.27 1.27)) (hide yes)))
  (property "Datasheet" "" (at 135.89 68.58 0) (effects (font (size 1.27 1.27)) (hide yes)))
  (property "Description" "Power symbol creates a global label with name \"+5V\"" (at 135.89 68.58 0) (effects (font (size 1.27 1.27)) (hide yes)))
  (pin "1"))
 (symbol
  (lib_id "Device:LED")
  (at 242.57 83.82 0)
  (unit 1)
  (exclude_from_sim no)
  (in_bom yes)
  (on_board yes)
  (dnp no)
  (fields_autoplaced yes)
  (property "Reference" "D6" (at 240.9825 77.47 0) (effects (font (size 1.27 1.27))))
  (property "Value" "LED Z" (at 240.9825 80.01 0) (effects (font (size 1.27 1.27))))
  (property "Footprint" "LED_THT:LED_D5.0mm" (at 242.57 83.82 0) (effects (font (size 1.27 1.27)) (hide yes)))
  (property "Datasheet" "~" (at 242.57 83.82 0) (effects (font (size 1.27 1.27)) (hide yes)))
  (property "Description" "Light emitting diode" (at 242.57 83.82 0) (effects (font (size 1.27 1.27)) (hide yes)))
  (pin "2")
  (pin "1"))
 (symbol
  (lib_id "Device:R")
  (at 227.33 33.02 90)
  (unit 1)
  (exclude_from_sim no)
  (in_bom yes)
  (on_board yes)
  (dnp no)
  (fields_autoplaced yes)
  (property "Reference" "R4" (at 227.33 26.67 90) (effects (font (size 1.27 1.27))))
  (property "Value" "200" (at 227.33 29.21 90) (effects (font (size 1.27 1.27))))
  (property "Footprint" "Resistor_THT:R_Axial_DIN0204_L3.6mm_D1.6mm_P7.62mm_Horizontal" (at 227.33 34.798 90) (effects (font (size 1.27 1.27)) (hide yes)))
  (property "Datasheet" "~" (at 227.33 33.02 0) (effects (font (size 1.27 1.27)) (hide yes)))
  (property "Description" "Resistor" (at 227.33 33.02 0) (effects (font (size 1.27 1.27)) (hide yes)))
  (pin "1")
  (pin "2"))
 (sheet_instances
  (path ""
   (page "1"))))
